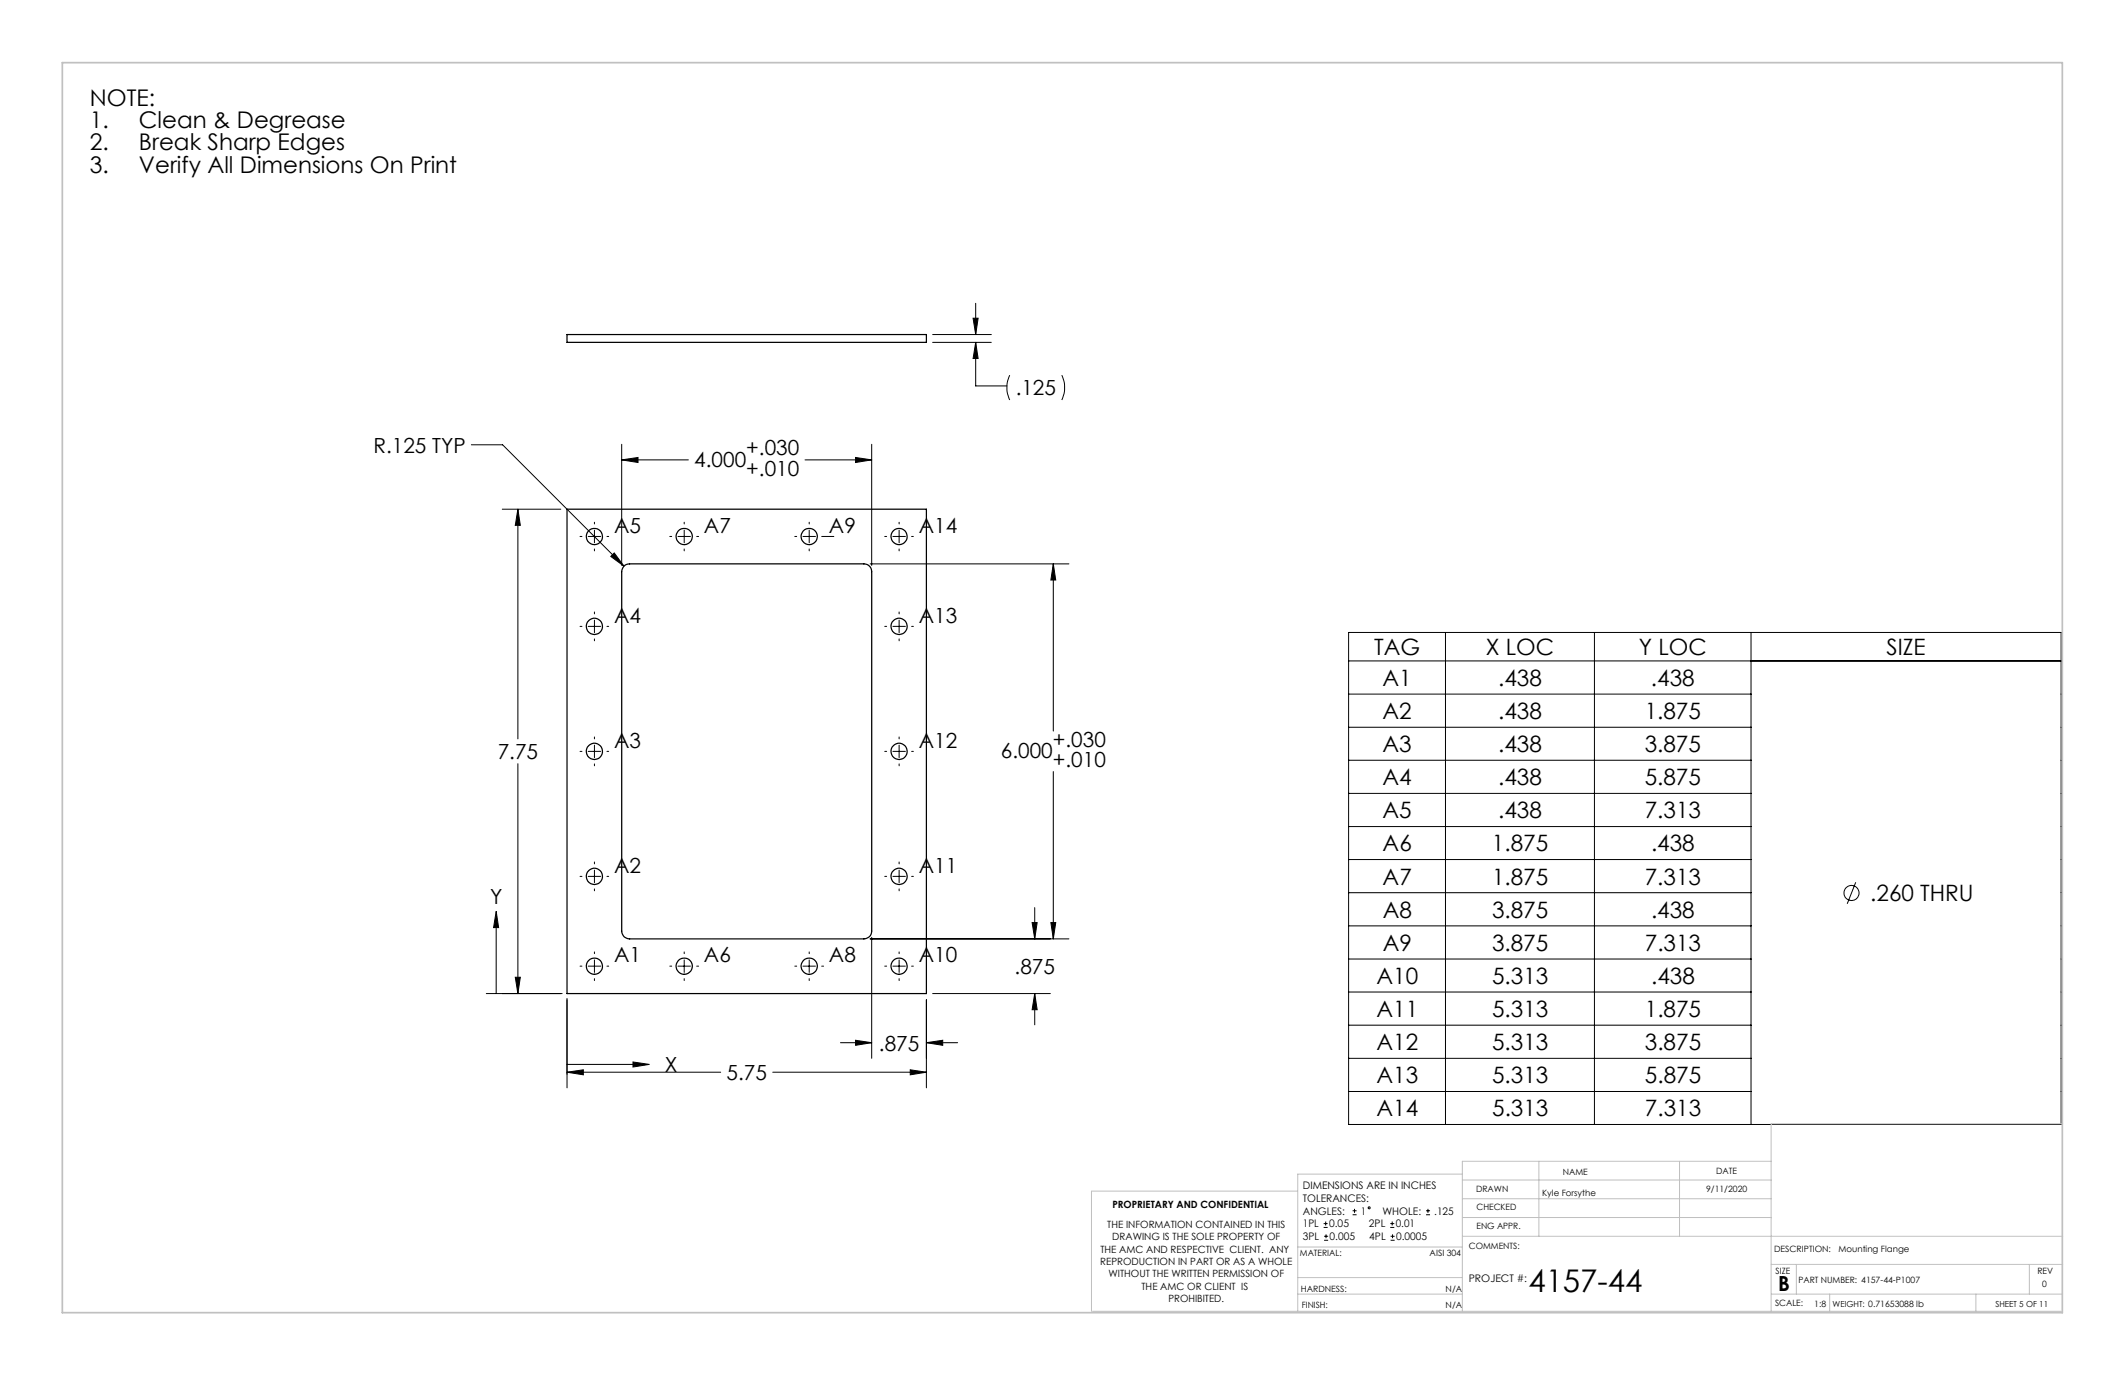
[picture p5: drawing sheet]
<svg xmlns="http://www.w3.org/2000/svg" width="432mm" height="279mm" viewBox="0 0 432 279" stroke-linecap="round" stroke-linejoin="round" font-family="sans-serif">
<g fill="none" stroke="#000" stroke-width=".2">
<path d="M189.5 69.6h11.9M189.5 68h11.9M197.7 64.7h1.1l-.5 3.3zM198.3 69.6l.5 3.2h-1.1zM198.3 69.6v8.8h6.3M198.3 61.6v6.4M205.2 76.2a5.9 5.9 0 0 0 0 5.1M215.8 76.2a5.9 5.9 0 0 1 0 5.1M95.8 90.4h6.3l24.7 24.6M126.3 93.5l3.3-.5v1zM126.3 90.3v24.6M126.3 93.5h13.6"/>
<path d="M163.6 93.5h13.5M173.8 93l3.3 .5-3.3 .5zM177.1 90.3v24.6M102.1 103.5h11.8M105.2 103.5l.5 3.3h-1zM105.2 103.5v46.6M117.9 109h.4M119.5 109h2.6M120.8 106.1v.4M120.8 107.7v2.6M120.8 111.5v.4M123.3 109h.4"/>
<path d="M124.1 113.1l.7-.7 2 2.6zM136.1 109h.4M137.8 109h2.5M139 106.1v.4M139 107.7v2.6M139 111.5v.4M141.6 109h.4M161.5 109h.4M163.2 109h2.5M164.4 106.1v.4M164.4 107.7v2.6M164.4 111.5v.4"/>
<path d="M167 109h2.4M176.8 114.6h40.4M179.8 109h.4M181.4 109h2.6M182.7 106.1v.4M182.7 107.7v2.6M182.7 111.5v.4M185.2 109h.4M214 114.6l.5 3.3h-1zM214 114.6v34M117.9 127.3h.4M119.5 127.3h2.6"/>
<path d="M120.8 124.4v.3M120.8 126v2.6M120.8 129.8v.4M123.3 127.3h.4M179.8 127.3h.4M181.4 127.3h2.6M182.7 124.4v.3M182.7 126v2.6M182.7 129.8v.4M185.2 127.3h.4M274 128.5h144.8v100h-144.8zM274 134.3h144.8"/>
<path d="M293.7 128.5v100M324 128.5v100M355.8 128.5v100M105.2 155.2v46.7M117.9 152.7h.4M119.5 152.7h2.6M120.8 149.8v.3M120.8 151.4v2.6M120.8 155.2v.4M123.3 152.7h.4M179.8 152.7h.4M181.4 152.7h2.6"/>
<path d="M182.7 149.8v.3M182.7 151.4v2.6M182.7 155.2v.4M185.2 152.7h.4M214 156.8v34M274 141h81.8M274 147.8h81.8M274 154.5h81.8M117.9 178.1h.4M119.5 178.1h2.6M120.8 175.2v.3M120.8 176.8v2.6"/>
<path d="M123.3 178.1h.4M179.8 178.1h.4M181.4 178.1h2.6M182.7 175.2v.3M182.7 176.8v2.6M185.2 178.1h.4M274 161.2h81.8M274 168h81.8M274 174.7h81.8M377.1 179.3l-1.7 4.4M100.8 185.2l.5 3.3h-1zM100.8 188.5v13.4"/>
<path d="M104.7 198.6h1l-.5 3.3zM117.9 196.3h.4M119.5 196.3h2.6M120.8 180.6v.4M120.8 193.4v.4M120.8 195.1v2.5M120.8 198.9v.3M123.3 196.3h.4M136.1 196.3h.4M137.8 196.3h2.5M139 193.4v.4M139 195.1v2.5"/>
<path d="M139 198.9v.3M141.6 196.3h.4M161.5 196.3h.4M163.2 196.3h2.5M164.4 193.4v.4M164.4 195.1v2.5M164.4 198.9v.3M167 196.3h.4M176.8 190.8h40.4M177.1 190.5v24.6M179.8 196.3h.4M181.4 196.3h2.6"/>
<path d="M182.7 180.6v.4M182.7 193.4v.4M182.7 195.1v2.5M182.7 198.9v.3M185.2 196.3h.4M209.7 187.5h1l-.4 3.3zM210.3 184.4v6.4M213.5 187.5h1l-.5 3.3zM274 181.4h81.8M274 188.1h81.8M274 194.9h81.8M98.8 201.9h15.4"/>
<path d="M115.2 217.9l3.3-.5v1zM115.2 202.9v18.2M115.2 216.3h13.4M115.2 217.9h31.2M128.6 215.8l3.3 .5-3.3 .5zM157 217.9h31.2M170.8 211.9h6.3M173.8 211.4l3.3 .5-3.3 .5zM185 217.4l3.2 .5-3.2 .5zM188.2 211.9l3.4-.5v1zM188.2 203.2v17.9M188.2 211.9h6.4"/>
<path d="M189.5 201.9h23.9M210.3 201.9l.4 3.3h-1zM210.3 201.9v6.3M274 201.6h81.8M274 208.3h81.8M274 215.1h81.8M274 221.8h81.8M269 249.4h.8M269 248.6h.8M269.1 252h.8M269.1 251.2h.8M269.4 248.2v.8"/>
<path d="M269.5 250.8v.8M274.8 246.8h.9M274.8 246h.9M275.2 245.6v.9M282.5 249.4h.8M282.5 248.6h.8M282.6 252h.8M282.6 251.2h.8M282.9 248.2v.8M283 250.8v.8M289.8 246.8h.8M289.8 246h.8"/>
<path d="M290.2 245.6v.9"/>
<circle cx="376.2" cy="181.5" r="1.53"/>
<circle cx="278.2" cy="245.4" r=".19"/>
</g>
<g fill="none" stroke="#c0c0c0" stroke-width=".2">
<path d="M297.1 238.6h-33.4v27.9M297.1 239.8h62.8M312.7 236v15.2M341.3 236v15.2M359.9 236h-62.8v30.5M419.1 228.4h-59.2v38.1M263.7 242h-41.9v24.5M263.7 259.6h33.4M263.7 253.4h33.4M297.1 251.2h122M297.1 243.6h62.8M297.1 247.4h62.8"/>
<path d="M359.9 256.9h59.2M365 256.9v6.1M412.4 256.9v6.1M222 266.5h196.8M263.7 263h33.4M359.9 263h59.2M371.8 263v3.5M401.5 263v3.5"/>
</g>
<path d="M12.7 12.7h406.4v254h-406.4z" fill="none" stroke="#c0c0c0" stroke-width=".35"/>
<g fill="#000">
<path d="M115.2 217.9l3.3-.5v1zM185 217.4l3.2 .5-3.2 .5zM105.2 103.5l.5 3.3h-1zM104.7 198.6h1l-.5 3.3zM126.3 93.5l3.3-.5v1zM173.8 93l3.3 .5-3.3 .5zM214 114.6l.5 3.3h-1zM213.5 187.5h1l-.5 3.3zM209.7 187.5h1l-.4 3.3zM210.3 201.9l.4 3.3h-1zM173.8 211.4l3.3 .5-3.3 .5zM188.2 211.9l3.4-.5v1zM124.8 112.4l-.7 .7 2.7 1.9zM198.3 69.6l.5 3.2h-1.1zM197.7 64.7h1.1l-.5 3.3z"/>
<path d="M128.6 215.8l3.3 .5-3.3 .5zM100.8 185.2l.5 3.3h-1z"/>
</g>
<g fill="none" stroke="#000" stroke-width=".25">
<path d="M115.2 68h73v1.6h-73zM115.2 103.5h73v98.4h-73zM126.8 115l.5-.3 .6-.1h47.6a1.57 1.57 0 0 1 1.6 1.6v73a1.57 1.57 0 0 1-1.6 1.6h-47.6a1.57 1.57 0 0 1-1.6-1.6v-73z"/>
<circle cx="120.8" cy="109" r="1.65"/>
<circle cx="139" cy="109" r="1.65"/>
<circle cx="164.4" cy="109" r="1.65"/>
<circle cx="182.7" cy="109" r="1.65"/>
<circle cx="120.8" cy="127.3" r="1.66"/>
<circle cx="182.7" cy="127.3" r="1.66"/>
<circle cx="120.8" cy="152.7" r="1.66"/>
<circle cx="182.7" cy="152.7" r="1.66"/>
<circle cx="120.8" cy="178.1" r="1.66"/>
<circle cx="182.7" cy="178.1" r="1.66"/>
<circle cx="120.8" cy="196.3" r="1.65"/>
<circle cx="139" cy="196.3" r="1.65"/>
<circle cx="164.4" cy="196.3" r="1.65"/>
<circle cx="182.7" cy="196.3" r="1.65"/>
</g>
<text font-size="6.3" x="310.6" y="262.4">4157-44</text>
<g font-size="4.7">
<text x="18.2" y="21.5">NOTE:</text>
<text x="18.2" y="26">1.</text>
<text x="28.2" y="26">Clean &amp; Degrease</text>
<text x="18.2" y="30.6">2.</text>
<text x="18.2" y="35.1">3.</text>
<text x="28.2" y="30.6">Break Sharp Edges</text>
<text x="28.2" y="35.1">Verify All Dimensions On Print</text>
</g>
<g font-size="4.6">
<text x="279.2" y="133.1">TAG</text>
<text x="301.9" y="133.1">X LOC</text>
<text x="333" y="133.1">Y LOC</text>
<text x="383.3" y="133.1">SIZE</text>
<text x="280.9" y="139.4">A1</text>
<text x="304.4" y="139.4">.438</text>
<text x="335.5" y="139.4">.438</text>
<text x="280.9" y="146.1">A2</text>
<text x="304.4" y="146.1">.438</text>
<text x="334.2" y="146.1">1.875</text>
<text x="280.9" y="152.8">A3</text>
<text x="304.4" y="152.8">.438</text>
<text x="334.2" y="152.8">3.875</text>
<text x="280.9" y="159.6">A4</text>
<text x="304.4" y="159.6">.438</text>
<text x="334.2" y="159.6">5.875</text>
<text x="280.9" y="166.3">A5</text>
<text x="304.4" y="166.3">.438</text>
<text x="334.2" y="166.3">7.313</text>
<text x="281" y="173">A6</text>
<text x="303.2" y="173">1.875</text>
<text x="335.5" y="173">.438</text>
<text x="281" y="179.7">A7</text>
<text x="303.2" y="179.7">1.875</text>
<text x="334.2" y="179.7">7.313</text>
<text x="380" y="183.2">.260 THRU</text>
<text x="281" y="186.5">A8</text>
<text x="303.2" y="186.5">3.875</text>
<text x="335.5" y="186.5">.438</text>
<text x="281" y="193.2">A9</text>
<text x="303.2" y="193.2">3.875</text>
<text x="334.2" y="193.2">7.313</text>
<text x="279.7" y="199.9">A10</text>
<text x="303.2" y="199.9">5.313</text>
<text x="335.5" y="199.9">.438</text>
<text x="279.7" y="206.7">A11</text>
<text x="303.2" y="206.7">5.313</text>
<text x="334.2" y="206.7">1.875</text>
<text x="279.7" y="213.4">A12</text>
<text x="303.2" y="213.4">5.313</text>
<text x="334.2" y="213.4">3.875</text>
<text x="279.7" y="220.1">A13</text>
<text x="303.2" y="220.1">5.313</text>
<text x="334.2" y="220.1">5.875</text>
<text x="279.7" y="226.8">A14</text>
<text x="303.2" y="226.8">5.313</text>
<text x="334.3" y="226.8">7.313</text>
</g>
<g font-size="4.2">
<text x="206.4" y="80.3">.125</text>
<text x="75.9" y="92">R.125 TYP</text>
<text x="141.1" y="94.8">4.000</text>
<text x="151.6" y="92.5">+.030</text>
<text x="151.6" y="96.6">+.010</text>
<text x="124.8" y="108.3">A5</text>
<text x="143" y="108.3">A7</text>
<text x="168.4" y="108.3">A9</text>
<text x="186.7" y="108.3">A14</text>
<text x="124.8" y="126.5">A4</text>
<text x="186.7" y="126.5">A13</text>
<text x="101.1" y="154.3">7.75</text>
<text x="124.8" y="151.9">A3</text>
<text x="186.7" y="151.9">A12</text>
<text x="203.4" y="154">6.000</text>
<text x="213.9" y="151.7">+.030</text>
<text x="213.9" y="155.8">+.010</text>
<text x="124.8" y="177.3">A2</text>
<text x="186.7" y="177.3">A11</text>
<text x="99.6" y="183.6">Y</text>
<text x="124.8" y="195.6">A1</text>
<text x="143" y="195.6">A6</text>
<text x="168.4" y="195.6">A8</text>
<text x="186.7" y="195.6">A10</text>
<text x="206.2" y="197.9">.875</text>
<text x="178.6" y="213.5">.875</text>
<text x="135.1" y="217.9">X</text>
<text x="147.6" y="219.5">5.75</text>
<text x="361.3" y="262.4">B</text>
</g>
<g font-size="2.1">
<text x="264.7" y="241.6">DIMENSIONS ARE IN INCHES</text>
<text x="264.7" y="244.2">TOLERANCES:</text>
<text x="264.7" y="252">3PL</text>
<text x="264.7" y="246.8">ANGLES:</text>
<text x="264.7" y="249.4">1PL</text>
<text x="270.1" y="249.4">0.05</text>
<text x="270.2" y="252">0.005</text>
<text x="276.5" y="246.8">1</text>
<text x="278.2" y="249.4">2PL</text>
<text x="278.2" y="252">4PL</text>
<text x="280.9" y="246.8">WHOLE:</text>
<text x="283.6" y="249.4">0.01</text>
<text x="283.7" y="252">0.0005</text>
<text x="291.4" y="246.8">.125</text>
<text x="298.5" y="260.6">PROJECT #:</text>
</g>
<g font-size="2">
<text x="226" y="245.5">PROPRIETARY AND CONFIDENTIAL</text>
<text x="225" y="249.5">THE INFORMATION CONTAINED IN THIS</text>
<text x="226" y="252">DRAWING IS THE SOLE PROPERTY OF</text>
<text x="223.6" y="257">REPRODUCTION IN PART OR AS A WHOLE</text>
<text x="223.6" y="254.5">THE AMC AND RESPECTIVE CLIENT. ANY</text>
<text x="225.2" y="259.6">WITHOUT THE WRITTEN PERMISSION OF</text>
<text x="232" y="262.1">THE AMC OR CLIENT IS</text>
<text x="237.4" y="264.6">PROHIBITED.</text>
</g>
<g font-size="1.8">
<text x="317.6" y="238.8">NAME</text>
<text x="348.8" y="238.5">DATE</text>
<text x="299.9" y="242.1">DRAWN</text>
<text x="300" y="245.9">CHECKED</text>
<text x="313.4" y="243">Kyle Forsythe</text>
<text x="346.7" y="242.1">9/11/2020</text>
<text x="300" y="249.8">ENG APPR.</text>
<text x="264.1" y="255.2">MATERIAL:</text>
<text x="290.5" y="255.2">AISI 304</text>
<text x="298.5" y="253.8">COMMENTS:</text>
<text x="360.5" y="254.4">DESCRIPTION:</text>
<text x="373.6" y="254.4">Mounting Flange</text>
<text x="264.3" y="262.4">HARDNESS:</text>
<text x="293.7" y="262.4">N/A</text>
<text x="360.8" y="258.8">SIZE</text>
<text x="365.4" y="260.7">PART NUMBER: 4157-44-P1007</text>
<text x="414" y="258.8">REV</text>
<text x="415" y="261.5">0</text>
<text x="264.5" y="265.8">FINISH:</text>
<text x="293.8" y="265.8">N/A</text>
<text x="360.7" y="265.5">SCALE:</text>
<text x="368.7" y="265.5">1:8</text>
</g>
<g font-size="1.7">
<text x="372.4" y="265.5">WEIGHT: 0.71653088 lb</text>
<text x="405.5" y="265.6">SHEET 5 OF 11</text>
</g>
</svg>
